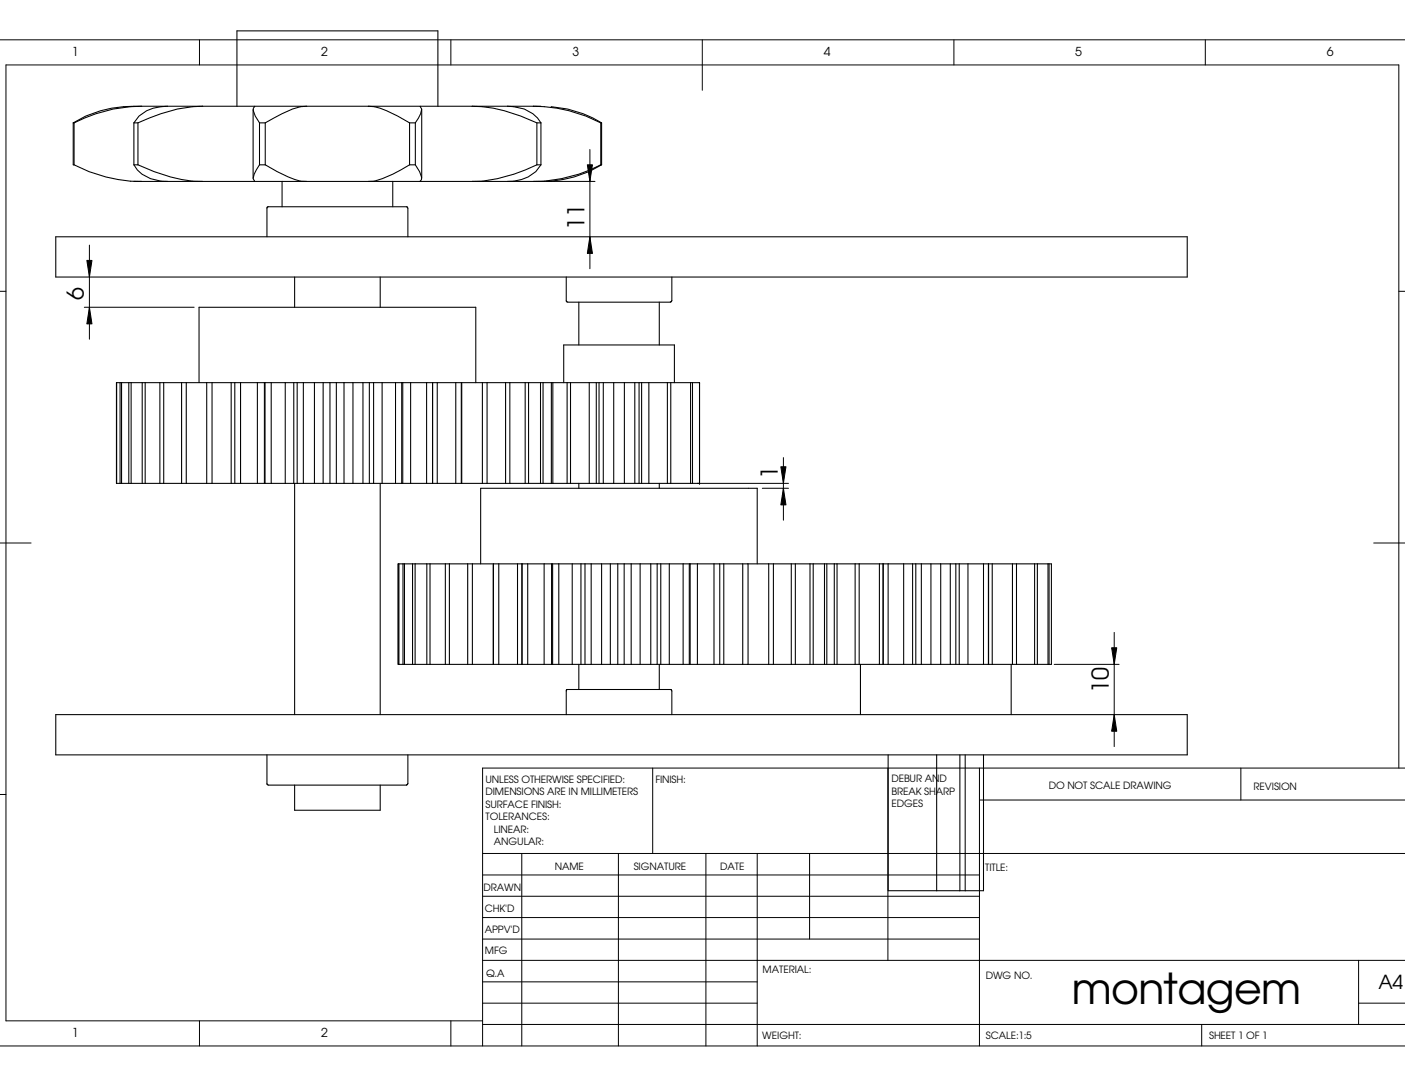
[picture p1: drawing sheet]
<svg xmlns="http://www.w3.org/2000/svg" width="279mm" height="216mm" viewBox="0 0 279 216" stroke-linecap="round" stroke-linejoin="round" font-family="sans-serif">
<g fill="none" stroke="#000" stroke-width=".2">
<path d="M-.1 7.9h279.5M39.7 7.9v5M89.7 7.9v5M139.7 7.9v10M189.7 7.9v5M239.7 7.9v5M108.6 36.1h9.7M116.8 32.8h1l-.5 3.3zM117.3 29.7v23.7M-.1 57.9h1.3M17.3 51.8h1l-.5 3.3zM17.8 48.7v18.7"/>
<path d="M117.3 47.1l.5 3.3h-1zM278.2 57.9h1.2M16.8 61.1h21.8M17.8 61.1l.5 3.3h-1zM138.7 96.1h18.1M151.6 97.1h5.2M155.3 92.8h1l-.5 3.3zM155.8 97.1l.5 3.3h-1zM155.8 91v12.4M0 107.9h6.2M273.2 107.9h6.2M209.6 132.1h12.9"/>
<path d="M221.1 128.8h1l-.5 3.3zM221.6 125.7v22.7M-.1 157.9h1.3M129.8 152.7v17M176.6 152.7v38.2M194.8 152.7v55.2M194.8 159h84.6M221.6 142.1l.5 3.3h-1zM246.8 152.7v6.3M278.2 152.7v-139.8h-277v190h94.8M279.4 152.7h-183.4v55.2M96 169.7h183.4"/>
<path d="M96 178.2h98.8M96 173.9h98.8M103.8 169.7v38.2M123 169.7v38.2M140.4 169.7v38.2M150.6 169.7v38.2M161 169.7v17M96 186.7h98.8M96 182.4h98.8M96 199.4h54.6M96 195.2h54.6M96 190.9h183.4"/>
<path d="M270.2 199.4h9.2M270.2 190.9v12.8M0 207.9h279.4M39.7 202.9v5M89.7 202.9v5M96 203.7h183.4M239 203.7v4.2"/>
</g>
<g fill="none" stroke="#000" stroke-width=".21">
<path d="M14.6 24.4h.1M14.6 24.4v8.4h.1M14.7 32.8a28.9 28.9 0 0 0 13.5 3.3M14.7 24.4v8.4M26.6 32.8a6.8 6.8 0 0 0 6.7 3.3M26.6 24.4h.8M26.6 32.8h.8M26.6 24.4v8.4M27.4 32.8a30.7 30.7 0 0 0 12.9 3.3M27.4 24.4v8.4M28.2 21.1a28.8 28.8 0 0 0-13.5 3.3M33.3 21.1a8.3 8.3 0 0 0-5.7 2l-1 1.3"/>
<path d="M40.3 21.1a29.3 29.3 0 0 0-12.9 3.3M47.1 21.1v-15h40v15M50.3 21.8v13.6M50.6 21.2l-.2 .3v.5l.4 1.1 .8 1.3M50.6 36v.1M51.6 32.8l-1.1 1.8-.2 .9 .3 .5M51.6 24.4h1.1M51.6 32.8h1.1M51.6 24.4v8.4M52.7 32.8a25.3 25.3 0 0 0 7.1 3.2l1.2 .1M52.7 24.4v8.4M56.1 36.1v5"/>
<path d="M61 21.1a13.6 13.6 0 0 0-6.5 2.4l-1.8 .9M73.2 21.1a12.1 12.1 0 0 1 5.9 2l2.3 1.3M78.1 36.1v5M81.4 32.8a26.7 26.7 0 0 1-7 3.2l-1.2 .1M81.4 24.4h1.2M81.4 24.4v8.4M81.4 32.8h1.2M82.6 32.8l.8 1.3 .4 1.1v.5l-.2 .3M82.6 24.4v8.4M83.6 21.2l.3 .5-.2 .9-1.1 1.8M83.6 36v.1M83.9 21.8v13.6"/>
<path d="M93.9 21.1a28.6 28.6 0 0 1 12.9 3.3M100.9 21.1a7.3 7.3 0 0 1 6.7 3.3M106 21.1a28.8 28.8 0 0 1 13.5 3.3M106.8 32.8a31.1 31.1 0 0 1-12.9 3.3M106.8 24.4h.8M106.8 32.8h.8M106.8 24.4v8.4M107.6 32.8a7.1 7.1 0 0 1-6.7 3.3M107.6 21.1h-81a22.8 22.8 0 0 0-12 3.3M107.6 24.4v8.4M109.6 21.2a21.9 21.9 0 0 1 10 3.2M119.5 32.8a28.4 28.4 0 0 1-13.5 3.3"/>
<path d="M119.5 24.4h.1M119.5 32.8h.1M119.5 24.4v8.4M119.6 32.8a22.5 22.5 0 0 1-12 3.3h-81M119.6 24.4v8.4M11.1 47.1h225v8h-225zM53.1 47.1v-5.9l.1-.1h27.7l.2 .3v5.7M58.6 55.1v6M75.6 55.1v6M112.6 55.1v4.8l.3 .2h20.4l.3-.3v-4.7M23.2 76.1v20M23.9 76.1v20"/>
<path d="M24.2 76.1v20M25.6 76.1v20M26.1 76.1v20M28.3 76.1v20M28.9 76.1v20M31.8 76.1v20M32.6 76.1v20M36.1 76.1v20M37 76.1v20M39.6 76.1v-15h55v15M41.1 76.1v20M42.2 76.1v20"/>
<path d="M46 76.1v20M46.7 76.1v20M47.8 76.1v20M51.2 76.1v20M52.6 76.1v20M52.7 76.1v20M53.9 76.1v20M56.7 76.1v20M58.4 76.1v20M59.1 76.1v20M60.3 76.1v20M62.5 76.1v20"/>
<path d="M64.3 76.1v20M65.6 76.1v20M66.9 76.1v20M68.4 76.1v20M70.2 76.1v20M72.2 76.1v20M73.4 76.1v20M74.3 76.1v20M76 76.1v20M78.7 76.1v20M79.9 76.1v20M80.1 76.1v20"/>
<path d="M81.7 76.1v20M84.8 76.1v20M86 76.1v20M87 76.1v20M90.6 76.1v20M91.7 76.1v20M91.8 76.1v20M95.9 76.1v20M96.9 76.1v20M100.5 76.1v20M101.4 76.1v20M104.4 76.1v20"/>
<path d="M105.1 76.1v20M107.5 76.1v20M108 76.1v20M109.6 76.1v20M109.9 76.1v20M112.1 76.1v-7.5h22v7.5M112.8 76.1v20M113.5 76.1v20M115.1 60.1v8.5M117.2 76.1v20M118.6 76.1v20M119.1 76.1v20"/>
<path d="M120 76.1v20M122 76.1v20M124.2 76.1v20M126.2 76.1v20M127.1 76.1v20M127.6 76.1v20M129 76.1v20M131.1 60.1v8.5M132.7 76.1v20M133.4 76.1v20M137.3 76.1v20M137.7 76.1v20"/>
<path d="M139.1 76.1h.1M139.1 76.1v20M139.1 76.1h-115.9v20h115.9M58.6 96.1v46M75.6 96.1v46M115.1 96.1v1M131.1 96.1v1M139.1 96.1h.1M79.2 112.1v20M79.2 112.1h85.2v20h-85.2zM79.3 112.1v20M80.1 112.1v20"/>
<path d="M80.4 112.1v20M82 112.1v20M82.5 112.1v20M84.9 112.1v20M85.5 112.1v20M88.6 112.1v20M89.4 112.1v20M93 112.1v20M93.9 112.1v20M95.6 112.1v-15h55v15M98.1 112.1v20M99.2 112.1v20"/>
<path d="M102.9 112.1v20M103.8 112.1v20M104.9 112.1v20M108.2 112.1v20M109.7 112.1v20M109.9 112.1v20M111.1 112.1v20M113.8 112.1v20M115.5 112.1v20M116.3 112.1v20M117.6 112.1v20M119.6 112.1v20"/>
<path d="M121.4 112.1v20M122.9 112.1v20M124.1 112.1v20M125.5 112.1v20M127.3 112.1v20M129.4 112.1v20M130.7 112.1v20M131.4 112.1v20M133.1 112.1v20M135.8 112.1v20M137.1 112.1v20M137.2 112.1v20"/>
<path d="M138.7 112.1v20M142 112.1v20M143.1 112.1v20M143.9 112.1v20M147.7 112.1v20M148.8 112.1v20M152.9 112.1v20M153.8 112.1v20M157.4 112.1v20M158.2 112.1v20M161.1 112.1v20M161.7 112.1v20"/>
<path d="M164 112.1v20M164.5 112.1h44.6v20h-44.6M165.9 112.1v20M166.5 112.1v20M170.1 112.1v20M170.9 112.1v20M174.9 112.1v20M175.6 112.1v20M176.6 112.1v20M179.7 112.1v20M181.5 112.1v20M182.1 112.1v20"/>
<path d="M183.2 112.1v20M185.1 112.1v20M187.1 112.1v20M189 112.1v20M190.1 112.1v20M190.8 112.1v20M192.5 112.1v20M195.6 112.1v20M196.6 112.1v20M197.3 112.1v20M201.3 112.1v20M202.1 112.1v20"/>
<path d="M205.7 112.1v20M206.3 112.1v20M208.4 112.1v20M208.6 112.1v20M115.1 132.1v5M131.1 132.1v5M171.1 132.1v10M201.1 132.1v10M11.1 142.1h225v8h-225zM53.1 150.1v5.8l.3 .2h27.4l.3-.3v-5.7M58.6 156.1v5h17v-5M112.6 142.1v-4.9l.1-.1h20.7l.2 .3v4.7"/>
<path d="M176.6 150.1v27h19v-27M186.3 150.1v27M190.9 150.1v27M191.9 150.1v27"/>
</g>
<path d="M116.8 32.8h1l-.5 3.3zM17.3 51.8h1l-.5 3.3zM117.3 47.1l.5 3.3h-1zM17.8 61.1l.5 3.3h-1zM155.8 97.1l.5 3.3h-1zM155.3 92.8h1l-.5 3.3zM221.1 128.8h1l-.5 3.3zM221.6 142.1l.5 3.3h-1z" fill="#000"/>
<text font-size="8.5" x="213.1" y="199.6">montagem</text>
<g font-size="4.6">
<text x="116.2" y="45.8" transform="rotate(-90 116.2 45.8)">11</text>
<text x="16.7" y="59.6" transform="rotate(-90 16.7 59.6)">6</text>
<text x="154.7" y="95.2" transform="rotate(-90 154.7 95.2)">1</text>
<text x="220.5" y="137.7" transform="rotate(-90 220.5 137.7)">10</text>
</g>
<text font-size="3.9" x="274.1" y="196.6">A4</text>
<g font-size="2.5">
<text x="14.3" y="11.1">1</text>
<text x="63.8" y="11.1">2</text>
<text x="113.8" y="11.1">3</text>
<text x="163.8" y="11.1">4</text>
<text x="213.8" y="11.1">5</text>
<text x="263.9" y="11.1">6</text>
<text x="14.3" y="206.1">1</text>
<text x="63.8" y="206.1">2</text>
</g>
<g font-size="2">
<text x="96.6" y="155.6">UNLESS OTHERWISE SPECIFIED:</text>
<text x="130.3" y="155.6">FINISH:</text>
<text x="177.3" y="155.5">DEBUR AND</text>
<text x="96.6" y="158.1">DIMENSIONS ARE IN MILLIMETERS</text>
<text x="96.6" y="160.6">SURFACE FINISH:</text>
<text x="177.3" y="158">BREAK SHARP</text>
<text x="177.3" y="160.5">EDGES</text>
<text x="208.6" y="156.9">DO NOT SCALE DRAWING</text>
<text x="249.3" y="157.1">REVISION</text>
<text x="96.6" y="163.1">TOLERANCES:</text>
<text x="98.2" y="165.6">LINEAR:</text>
<text x="98.2" y="168.1">ANGULAR:</text>
<text x="110.3" y="173">NAME</text>
<text x="126" y="172.9">SIGNATURE</text>
<text x="143.2" y="172.9">DATE</text>
<text x="195.9" y="173.2">TITLE:</text>
<text x="96.2" y="177">DRAWN</text>
<text x="96.4" y="181.3">CHK'D</text>
<text x="96.4" y="185.4">APPV'D</text>
<text x="96.4" y="189.7">MFG</text>
<text x="96.6" y="194.1">Q.A</text>
<text x="151.6" y="193.5">MATERIAL:</text>
<text x="196" y="194.6">DWG NO.</text>
<text x="151.6" y="206.5">WEIGHT:</text>
<text x="196" y="206.6">SCALE:1:5</text>
<text x="240.5" y="206.6">SHEET 1 OF 1</text>
</g>
</svg>
